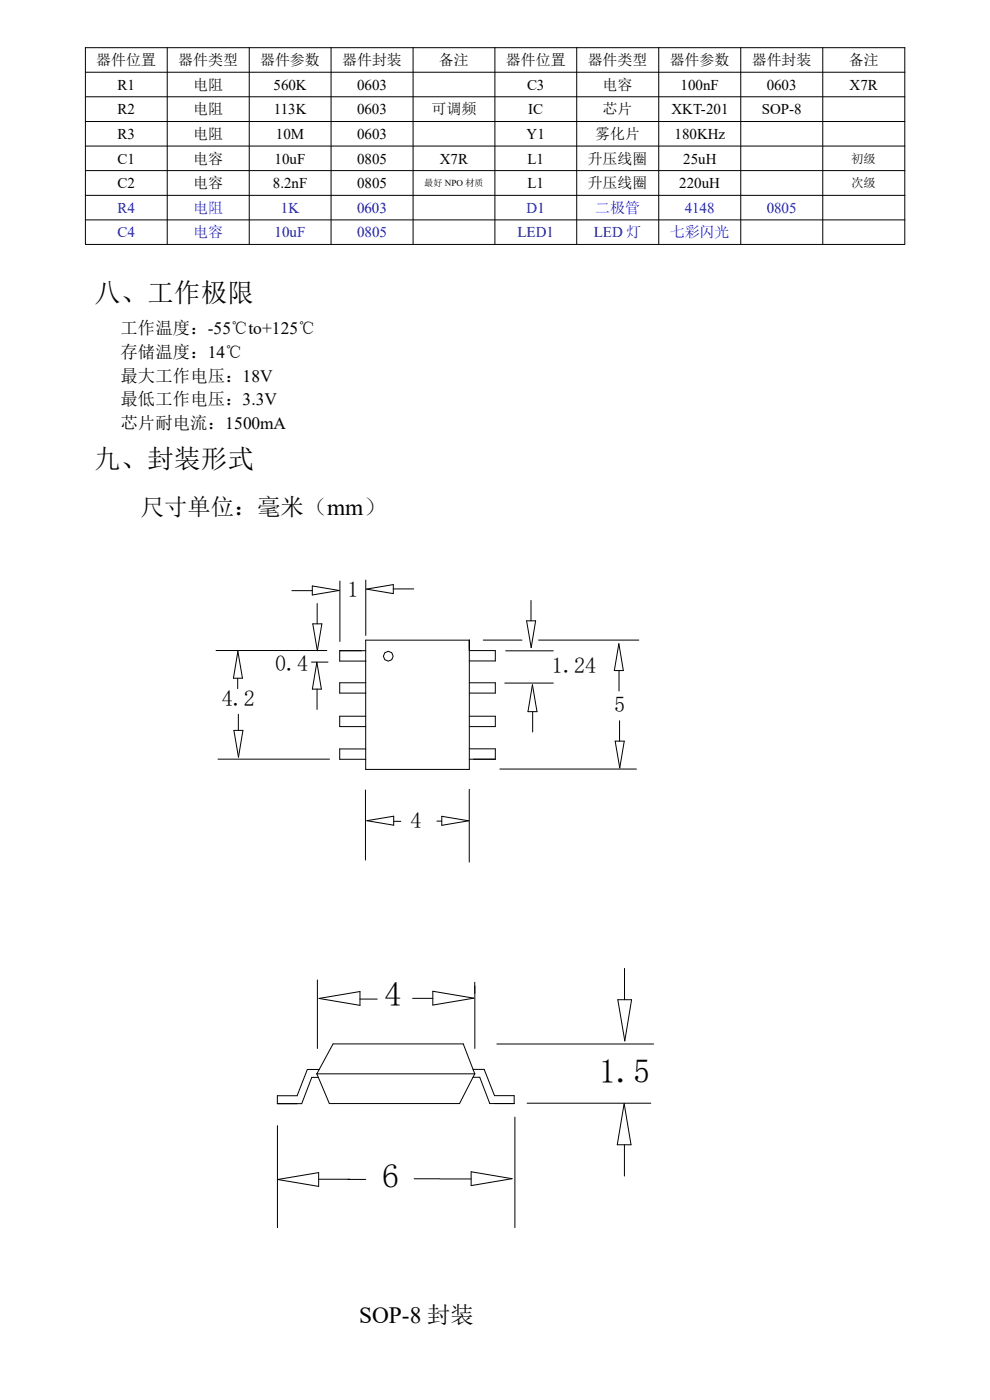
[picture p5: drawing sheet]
<svg xmlns="http://www.w3.org/2000/svg" width="210mm" height="297mm" viewBox="0 0 210 297" stroke-linecap="round" stroke-linejoin="round" font-family="sans-serif">
<g fill="none" stroke="#000" stroke-width=".21">
<path d="M18 10.1h174M18 15.3h174M18.1 10v41.8M35.5 10v41.8M52.9 10v41.8M70.2 10v41.8M87.6 10v41.8M105 10v41.8M122.3 10v41.8M139.7 10v41.8M157.1 10v41.8M174.5 10v41.8"/>
<path d="M191.9 10v41.8M18 20.5h174M18 25.8h174M18 31h174M18 36.2h174M18 41.4h174M18 46.7h174M18 51.9h174M45.8 138h23.5M50.5 138.2l.9 5.7h-1.9zM61.9 125.3h4.3M66.2 124.3l5.8 1-5.8 .9z"/>
<path d="M66.3 132.3h2l-1 5.7zM67.3 128v4.3M72.1 123.3v12.8M77.6 135.8h22v27.4h-22zM77.6 138h-5.5v2.3h5.5M77.6 123.1v11.7M77.7 125l5.7-1v1.9zM83.4 124.9h4.4M99.6 138h5.5v2.2h-5.5M102.5 135.8h8.2M107.3 138.1h10.1M111.7 131.7h1.9l-.9 5.7z"/>
<path d="M112.6 127.4v4.3M114.2 135.8h21.3M131.3 136.6l.9 5.7h-1.9zM49.6 155h1.9l-.9 5.6zM50.4 143.9v2.2M50.6 151.5v3.4M66.1 140.5h3.5M67.2 140.5l1 5.7h-1.9zM67.3 146.2v4.3M77.6 158.9h-5.5v2.2h5.5M77.6 151.9h-5.5v2.2h5.5M77.6 144.9h-5.5v2.1h5.5"/>
<path d="M99.6 158.9h5.5v2.2h-5.5M99.6 151.9h5.5v2.2h-5.5M99.6 144.9h5.5v2.1h-5.5M107.1 144.9h10.3M112.9 145.3l1 5.7h-1.9zM113 151v4.3M130.5 157.2h1.9l-.9 5.7zM131.3 142.3v4.3M131.4 152.9v4.3M46.2 161.1h23.7M77.5 167.6v14.9M77.8 174.1l5.7-.9v1.9z"/>
<path d="M83.5 174.2h1.5M92.7 174.2h1M93.7 173.2l5.7 .9-5.7 1zM99.5 167.5v15.4M106 163.2h29M67.3 207.9v14.5M67.7 211.8l8.7-1.4v2.9zM76.3 212h3.7M87.5 211.8h4.3M91.8 210.3l8.7 1.5-8.7 1.4zM100.7 208.4v14M131.1 212.1h2.9l-1.5 8.7z"/>
<path d="M132.5 205.5v6.6M58.9 238.8v21.6M67.2 227.8l2.7 6.3h27.6l3.2-6.3M67.2 227.8h33.5M67.2 227.8l3.5-6.3h27.6l2.4 6.3M67.7 226.9h-2.5l-2.2 5.6h-4.2v1.6h5.2l2.1-5.5h1.4M100.3 226.9h2.4l2.2 5.5h4.2v1.7h-5.2l-2.1-5.6h-1.5M105.4 221.5h33.3M109.2 237v23.4M111.8 234h26.3M132.4 234.1l1.5 8.8h-3zM58.9 250.2l8.7-1.4v2.9z"/>
<path d="M67.6 250.2h6.6M73.8 250.2h3.8M87.9 250.1h5.4M93.3 250.1h6.6M99.9 248.6l8.7 1.5-8.7 1.4zM132.5 242.9v6.6"/>
<circle cx="82.4" cy="139.2" r="1.04"/>
</g>
<g font-size="7.2">
<text x="81.5" y="213.3">4</text>
<text x="127.1" y="229.7">1.5</text>
<text x="81.1" y="252.1">6</text>
</g>
<g font-size="5.6">
<text x="20" y="64">八、工作极限</text>
<text x="20" y="99.3">九、封装形式</text>
</g>
<g font-size="5">
<text x="29.9" y="109.2">尺寸单位：毫米（mm）</text>
<text x="76.2" y="280.7">SOP-8 封装</text>
</g>
<g font-size="4.7">
<text x="73.7" y="126.6">1</text>
<text x="58.4" y="142.4">0.4</text>
<text x="117.1" y="142.9">1.24</text>
<text x="47.1" y="149.8">4.2</text>
<text x="130.3" y="151">5</text>
<text x="87.1" y="175.6">4</text>
</g>
<g font-size="3.7">
<text x="25.6" y="70.9">工作温度：-55℃to+125℃</text>
<text x="25.6" y="75.9">存储温度：14℃</text>
<text x="25.6" y="81">最大工作电压：18V</text>
<text x="25.6" y="86">最低工作电压：3.3V</text>
<text x="25.6" y="91.1">芯片耐电流：1500mA</text>
</g>
<g font-size="3.2">
<text x="20.4" y="13.8">器件位置</text>
<text x="37.8" y="13.8">器件类型</text>
<text x="55.2" y="13.8">器件参数</text>
<text x="72.6" y="13.8">器件封装</text>
<text x="93.1" y="13.8">备注</text>
<text x="107.3" y="13.8">器件位置</text>
<text x="124.7" y="13.8">器件类型</text>
<text x="142.1" y="13.8">器件参数</text>
<text x="159.5" y="13.8">器件封装</text>
<text x="180" y="13.8">备注</text>
<text x="24.9" y="19">R1</text>
<text x="41" y="19.1">电阻</text>
<text x="58" y="19">560K</text>
<text x="75.7" y="19">0603</text>
<text x="111.8" y="19">C3</text>
<text x="127.8" y="19.1">电容</text>
<text x="144.4" y="19">100nF</text>
<text x="162.6" y="19">0603</text>
<text x="180.2" y="19">X7R</text>
<text x="24.9" y="24.3">R2</text>
<text x="24.9" y="29.5">R3</text>
<text x="41" y="24.3">电阻</text>
<text x="41" y="29.5">电阻</text>
<text x="58.1" y="24.3">113K</text>
<text x="58.5" y="29.5">10M</text>
<text x="75.7" y="24.3">0603</text>
<text x="75.7" y="29.5">0603</text>
<text x="91.5" y="24.3">可调频</text>
<text x="111.7" y="29.5">Y1</text>
<text x="112.1" y="24.3">IC</text>
<text x="126.3" y="29.5">雾化片</text>
<text x="127.8" y="24.3">芯片</text>
<text x="142.5" y="24.3">XKT-201</text>
<text x="143.1" y="29.5">180KHz</text>
<text x="161.6" y="24.3">SOP-8</text>
<text x="24.9" y="34.7">C1</text>
<text x="41" y="34.7">电容</text>
<text x="58.3" y="34.7">10uF</text>
<text x="75.7" y="34.7">0805</text>
<text x="93.3" y="34.7">X7R</text>
<text x="111.9" y="34.7">L1</text>
<text x="124.7" y="34.7">升压线圈</text>
<text x="144.9" y="34.7">25uH</text>
<text x="24.9" y="39.9">C2</text>
<text x="41" y="39.9">电容</text>
<text x="57.9" y="39.9">8.2nF</text>
<text x="75.7" y="39.9">0805</text>
<text x="111.9" y="39.9">L1</text>
<text x="124.7" y="39.9">升压线圈</text>
<text x="144.1" y="39.9">220uH</text>
</g>
<g font-size="3.2" fill="#00f">
<text x="24.9" y="45.1">R4</text>
<text x="41" y="45.2">电阻</text>
<text x="59.6" y="45.1">1K</text>
<text x="75.7" y="45.1">0603</text>
<text x="111.7" y="45.1">D1</text>
<text x="126.3" y="45.2">二极管</text>
<text x="145.2" y="45.1">4148</text>
<text x="162.6" y="45.1">0805</text>
<text x="24.9" y="50.4">C4</text>
<text x="41" y="50.4">电容</text>
<text x="58.3" y="50.4">10uF</text>
<text x="75.7" y="50.4">0805</text>
<text x="109.8" y="50.4">LED1</text>
<text x="126" y="50.4">LED 灯</text>
<text x="142.1" y="50.4">七彩闪光</text>
</g>
<g font-size="2.6">
<text x="180.6" y="34.5">初级</text>
<text x="180.6" y="39.7">次级</text>
</g>
<text font-size="1.9" x="90" y="39.5">最好 NPO 材质</text>
</svg>
